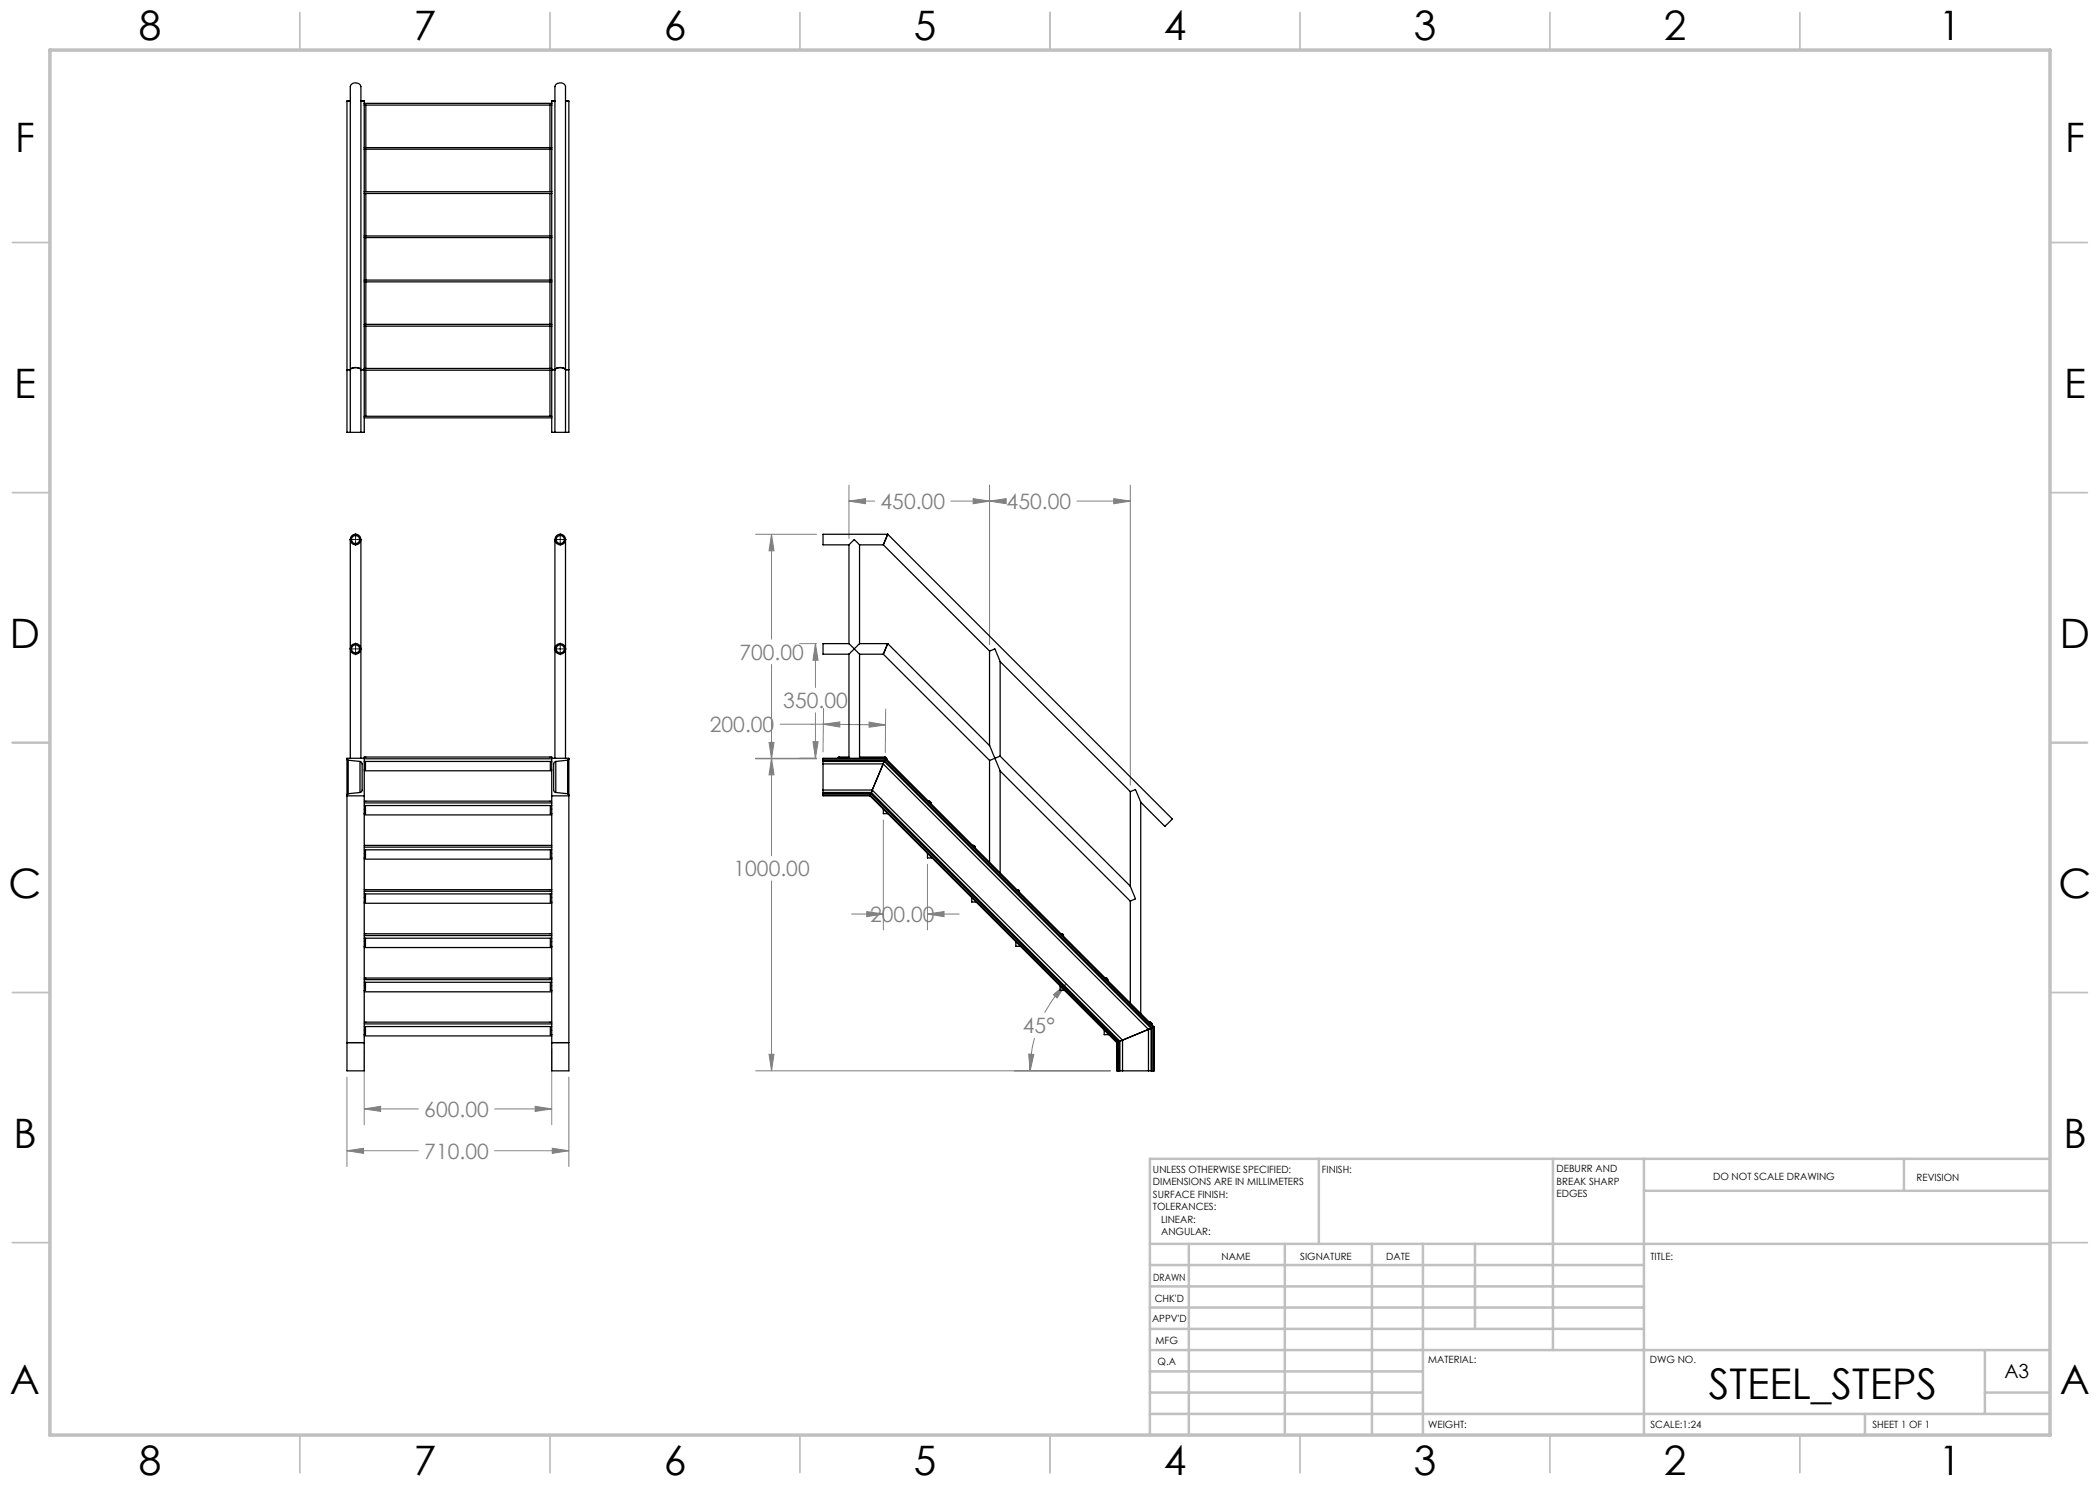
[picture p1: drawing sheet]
<svg xmlns="http://www.w3.org/2000/svg" width="420mm" height="297mm" viewBox="0 0 420 297" stroke-linecap="round" stroke-linejoin="round" font-family="sans-serif">
<g fill="none" stroke="#808080" stroke-width=".2">
<path d="M169.8 97v10.7M194.6 99.7l3.3 .5-3.3 .5zM197.9 97v31.9M222.7 99.7l3.4 .5-3.4 .5zM226.1 97v60.1M151.1 106.9h12.2M154.3 106.9l.5 3.3h-1zM154.3 106.9v20.9M169.8 100.2l3.3-.5v1zM169.8 100.2h5.1M190.2 100.2h9.9M197.9 100.2l3.3-.5v1z"/>
<path d="M215.4 100.2h10.7M154.3 132.9v38.2M159.9 128.7h3.4M163.1 128.7l.5 3.3h-1zM163.1 128.7v8.8M151.1 151.8h12.2M151.1 151.7h12.2M153.8 148.5h1l-.5 3.3zM154.3 151.7l.5 3.3h-1zM156 144.8h8.7M162.6 148.3h1l-.5 3.4zM163.1 142.6v9.1"/>
<path d="M164.7 144.8l3.3-.4v1zM164.7 144.8l12.4 .2M164.7 141.7l-.1 8.7M173.8 144.4l3.3 .6-3.3 .4zM177.1 141.8v8.7M154.3 176.2v38M176.7 164v22M185.5 172.9v13.1M170.3 182.8h6.4M173.4 182.3l3.3 .5-3.3 .5zM185.5 182.8l3.3-.5v1zM185.5 182.8h6.3"/>
<path d="M210.7 198.9l2.5-2.1-1.8 2.8zM213.2 196.8a23.8 23.8 0 0 0-4.3 5.8M69.4 215.4v17.9M72.8 209.8v15.2M110.3 209.8v15.2M113.8 215.4v17.9M151.1 214.2h71M153.8 210.9h1l-.5 3.3zM205.7 210.8l1.1 .1-.8 3.3zM206.9 207.6a26 26 0 0 0-.9 6.6M69.4 230.1l3.3-.4v1zM69.4 230.1h14.3"/>
<path d="M72.8 221.8l3.3-.5v1zM72.8 221.8h10.9M98.9 221.8h11.4M98.9 230.1h14.9M107 221.3l3.3 .5-3.3 .5zM110.5 229.7l3.3 .4-3.3 .6z"/>
</g>
<g fill="none" stroke="#000" stroke-width=".2">
<path d="M69.9 107.9h.9M70.9 107.9h.4M71.1 106.7v.9M71.1 107.7v.4M71.1 108.2v.9M71.4 107.9h.9M110.8 107.9h.9M111.9 107.9h.3M112 106.7v.9M112 107.7v.4M112 108.2v.9M112.4 107.9h.9"/>
<path d="M69.9 129.8h.9M70.9 129.8h.4M71.1 128.6v.9M71.1 129.6v.3M71.1 130.1v.9M71.4 129.8h.9M110.8 129.8h.9M111.9 129.8h.3M112 128.6v.9M112 129.6v.3M112 130.1v.9M112.4 129.8h.9"/>
</g>
<g fill="none" stroke="#c0c0c0" stroke-width=".35">
<path d="M60 2.5v7.5M110 2.5v7.5M160 2.5v7.5M210 2.5v7.5M260 2.5v7.5M310 2.5v7.5M360 2.5v7.5M2.5 48.5h7.5M410 48.5h7.5M2.5 98.5h7.5M410 98.5h7.5M2.5 148.5h7.5"/>
<path d="M410 148.5h7.5M2.5 198.5h7.5M410 198.5h7.5M2.5 248.5h7.5M410 248.5h7.5M60 287v7.5M110 287v7.5M160 287v7.5M210 287v7.5M260 287v7.5M310 287v7.5M360 287v7.5"/>
</g>
<g fill="none" stroke="#c0c0c0" stroke-width=".5">
<path d="M263.8 231.8v17M310.6 231.8v38.2M328.8 231.8v55.2M328.8 238.2h81.2M380.8 231.8v6.4M410 231.8h-180v55.2M230 248.8h180M230 257.3h98.8M230 253h98.8M237.8 248.8v38.2M257 248.8v38.2M274.4 248.8v38.2"/>
<path d="M284.6 248.8v38.2M295 248.8v17M230 265.8h98.8M230 261.5h98.8M230 278.5h54.6M230 274.3h54.6M230 270h180M397 278.5h13M397 270v12.8M230 282.8h180M373 282.8v4.2"/>
</g>
<path d="M10 10h400v277h-400z" fill="none" stroke="#c0c0c0" stroke-width=".7"/>
<path d="M72.8 221.8l3.3-.5v1zM107 221.3l3.3 .5-3.3 .5zM69.4 230.1l3.3-.4v1zM110.5 229.7l3.3 .4-3.3 .6zM210.7 198.9l2.5-2.1-1.8 2.8zM205.7 210.8l1.1 .1-.8 3.3zM154.3 106.9l.5 3.3h-1zM153.8 148.5h1l-.5 3.3zM169.8 100.2l3.3-.5v1zM194.6 99.7l3.3 .5-3.3 .5zM197.9 100.2l3.3-.5v1zM222.7 99.7l3.4 .5-3.4 .5zM153.8 210.9h1l-.5 3.3zM154.3 151.7l.5 3.3h-1zM163.1 128.7l.5 3.3h-1zM162.6 148.3h1l-.5 3.4zM173.4 182.3l3.3 .5-3.3 .5zM185.5 182.8l3.3-.5v1zM164.7 144.8l3.3-.4v1zM173.8 144.4l3.3 .6-3.3 .4z" fill="#808080"/>
<g fill="none" stroke="#000" stroke-width=".25">
<path d="M70.1 20.2h-.7v66.3h.7M72.2 20.2h.6v.5M72.8 20.7v.3M72.8 29.5v.3M72.8 38.3v.4M72.8 21v8.5M72.8 29.8v8.5M72.8 38.7v8.5M72.8 20.7h37.5M72.8 21h37.5M72.8 29.5h37.5M72.8 29.8h37.5"/>
<path d="M72.8 38.3h37.5M72.8 38.7h37.5M73.2 21v8.5M73.2 29.8v8.5M73.2 38.7v8.5M110 21v8.5M110 29.8v8.5M110 38.7v8.5M110.3 20.7v.3M110.3 29.5v.3M110.3 38.3v.4M110.3 21v8.5"/>
<path d="M110.3 29.8v8.5M110.3 38.7v8.5M111 20.2h-.7v.5M113.1 20.2h.7v66.3h-.7M72.8 47.2v.3M72.8 56v.4M72.8 47.5v8.5M72.8 56.4v8.5M72.8 47.2h37.5M72.8 47.5h37.5M72.8 56h37.5M72.8 56.4h37.5"/>
<path d="M73.2 47.5v8.5M73.2 56.4v8.5M110 47.5v8.5M110 56.4v8.5M110.3 47.2v.3M110.3 56v.4M110.3 47.5v8.5M110.3 56.4v8.5M69.4 73.9h.7M70.1 73.9a1.53 1.53 0 0 1 2.1 0M72.2 73.9h.6M72.8 64.9v.3"/>
<path d="M72.8 73.7v.3M72.8 65.2v8.5M72.8 74v9.3M72.8 65.2h37.5M72.8 64.9h37.5M72.8 73.7h37.5M72.8 74h37.5M73.2 65.2v8.5M73.2 74v9.3M110 65.2v8.5M110 74v9.3M110.3 64.9v.3"/>
<path d="M110.3 73.7v.3M110.3 65.2v8.5M110.3 74v9.3M110.3 73.9h.7M111 73.9a1.53 1.53 0 0 1 2.1 0M113.1 73.9h.7M70.1 86.5h2.1M70.1 86.5v-69.2a1.13 1.13 0 0 1 1-.7 1.13 1.13 0 0 1 1.1 .7v69.2M72.8 83.3v.3M72.8 83.6v2.9h-.6M72.8 83.3h37.5M72.8 83.6h37.5"/>
<path d="M110.3 83.3v.3M110.3 83.6v2.9h.7M111 86.5h2.1M111 86.5v-69.2a1.13 1.13 0 0 1 1-.7 1.13 1.13 0 0 1 1.1 .7v69.2M70.1 107.9v43.8M72.2 107.9v43.8M111 107.9v43.8M113.1 107.9v43.8M169.8 109l1.1-1.1 1 1.1M169.8 109v19.7M171.9 109v19.7M171.9 109h4.8"/>
<path d="M176.7 109l21.2 21.2M177.6 106.9h-13v2.1h5.2M177.6 106.9l-.9 2.1M177.6 106.9l56.9 56.9-1.5 1.5-4.9-4.9M169.8 128.7l1.1 1.1M169.8 128.7h-5.2v2.1h5.2M169.8 130.8v20.9M170.9 129.8l1 1M170.9 129.8l-1.1 1M171.9 128.7l-1 1.1M171.9 130.8v20.9M171.9 130.8h4.8"/>
<path d="M171.9 128.7h5.7M176.7 130.8l21.2 21.3M177.6 128.7l-.9 2.1M177.6 128.7l20.3 20.4M197.9 130.2l1.1-.4 1 2.5M197.9 130.2v18.9M200 132.3v18.9M200 132.3l26.1 26M69.4 151.8l.2 .2M69.4 151.7h3.4v62.5h-3.4zM69.4 159.2h3.4M69.6 158.7l-.2 .3"/>
<path d="M69.6 152l2.4 .3M69.6 152v6.7M72 152.3l.4 .4v5.4l-.1 .3-.3 .1M72 158.5l-2.4 .2M72 152.3v6.2M72.8 151.7v-.3h37.5v.3M72.8 151.8h37.5M72.8 152.3h37.5M72.8 154.2h37.5M73.1 152.3v1.6h-.3M110.1 152.3v1.6h.2M110.3 151.7h3.5v62.5h-3.5z"/>
<path d="M110.3 159.2h3.5M111.2 152.3l-.5 .4v5.4l.1 .3 .4 .1M111.2 158.5l2.3 .2M111.2 152.3v6.2M113.5 158.7l.3 .3M113.5 152l-2.3 .3M113.5 152v6.7M113.8 151.8l-.3 .2M164.6 151.8v.2M164.6 158.7v.3M164.6 152.3v.5M164.6 158v.5"/>
<path d="M164.6 151.8h12.5M164.6 152.3h12.2M164.6 159v.2h9.4M164.6 152v.3M164.6 152.8v5.2M164.6 158.5v.2M164.6 152h12.3M164.6 159h9.4M164.6 158.7h9.6M164.6 158.5h9.7M164.6 152.8h12M164.6 158h9.8"/>
<path d="M167.8 151.4l-.3 .3M167.8 151.4h2M167.8 151.4v.3M171.9 151.4h5.1M174 159.2l49.3 49.3M174 159v.2M174 159l49.5 49.5M174.2 158.7l-.2 .3M174.2 158.7l49.5 49.6M174.3 158.5l-.1 .2M174.3 158.5l49.7 49.7M174.4 158l-.1 .5"/>
<path d="M174.4 158l50.1 50M176.6 152.8l-2.2 5.2M176.6 152.8l53.1 53.1M176.8 152.3l-.2 .5M176.8 152.3l53.4 53.4M176.9 152l-.1 .3M176.9 152l53.5 53.6M177 151.4l.3 .1v.3M177 151.4v.3M177.1 151.8l-.2 .2M177.1 151.8l53.6 53.7M177.1 151.7h-12.5v.1"/>
<path d="M177.1 151.7v.1M177.1 151.7l53.8 53.7M177.2 151.8h.1M177.3 151.8v.1M197.9 149.1l1.1 2.6M197.9 152.1v20.4M199 151.7l-1.1 .4M199 151.7l1 2.5M200 151.2l-1 .5M200 154.2v20.4M200 154.2l26.1 26M200 151.2l26.1 26"/>
<path d="M226.1 158.3l1-.4 1 2.5M226.1 158.3v18.9M72.8 178.3h37.5M72.8 178.8h37.5M72.8 177.9h37.5M72.8 169.1h37.5M72.8 169.4h37.5M72.8 170h37.5M72.8 171.8h37.5M72.8 160.2h37.5M72.8 160.6h37.5M72.8 161.1h37.5"/>
<path d="M72.8 163h37.5M73.1 161.1v1.6h-.3M73.1 170v1.6h-.3M73.1 178.8v1.6h-.3M110.1 161.1v1.6h.2M110.1 170v1.6h.2M110.1 178.8v1.6h.2M176.7 161.8v.9h.9M185.5 170.7v.9h.9M185.7 160.2h.1M185.8 160.2l.4 .4M185.8 160.2v.2"/>
<path d="M186 160.6h.2M186.2 160.6v.2M194.3 179.5v.9h1M194.5 169.1h.2M194.7 169.1l.3 .1v.2M194.7 169.1v.1M194.9 169.4h.1M195 169.4v.2M203.4 177.9h.1M203.5 177.9l.2 .1 .2 .3M203.5 177.9v.2M203.7 178.3h.2"/>
<path d="M203.9 178.3v.1M226.1 177.2l.7 1.9a.54 .54 0 0 1 .2 .6 .54 .54 0 0 1-.6 .4l-.3 .1M228.1 160.4v42.3M72.8 195.9h37.5M72.8 196.5h37.5M72.8 195.6h37.5M72.8 198.4h37.5M72.8 186.8h37.5M72.8 187.1h37.5M72.8 187.6h37.5M72.8 189.5h37.5M72.8 180.7h37.5"/>
<path d="M73.1 187.6v1.7h-.3M73.1 196.5v1.6h-.3M110.1 187.6v1.7h.2M110.1 196.5v1.6h.2M203.2 188.3v1h.9M212 197.2v.9h.9M212.2 186.8h.2M212.4 186.8l.3 .1v.2M212.4 186.8v.1M212.5 187.1h.2M212.7 187.1v.2M221.1 195.6h.1"/>
<path d="M221.2 195.6h.2l.1 .3M221.2 195.6v.2M221.4 195.9h.1M221.5 195.9v.2M226.1 180.2v20.4M69.4 208.5h3.4M72.8 204.4h37.5M72.8 204.8h37.5M72.8 205.3h37.5M72.8 207.2h37.5M73.1 205.3v1.6h-.3M110.1 205.3v1.6h.2"/>
<path d="M110.3 208.5h3.5M220.8 206v.9h1M223.3 208.5v5.7h.2M223.5 214.2h.2M223.5 208.5h-.2M223.5 208.5v5.7M223.7 208.3l-.2 .2M223.7 214.2h.3M223.7 208.3v5.9M224 214.2h.5M224 208.2l-.3 .1M224 208.2v6"/>
<path d="M224.5 208l-.5 .2M224.5 214.2h5.2M224.5 208v6.2M229.7 214.2h.5M229.7 205.9l-5.2 2.1M229.7 205.9v8.3M229.9 204.4h.1M230 204.4l.4 .4M230 204.4v.2M230.2 205.7l-.5 .2M230.2 204.8h.2M230.2 214.2h.2"/>
<path d="M230.2 205.7v8.5M230.4 204.8v.1M230.4 214.2h.3M230.4 205.6l-.2 .1M230.4 205.6v8.6M230.7 205.5l-.3 .1M230.7 205.5v8.7M230.9 205.4v8.8h-.2M230.9 205.4l-.2 .1"/>
<circle cx="71.1" cy="107.9" r="1.06"/>
<circle cx="71.1" cy="107.9" r=".81"/>
<circle cx="112" cy="107.9" r="1.06"/>
<circle cx="112.1" cy="107.9" r=".8"/>
<circle cx="71.1" cy="129.8" r="1.06"/>
<circle cx="71.1" cy="129.8" r=".81"/>
<circle cx="112" cy="129.8" r="1.06"/>
<circle cx="112.1" cy="129.8" r=".8"/>
</g>
<text font-size="8.5" x="341.8" y="279.7">STEEL_STEPS</text>
<g font-size="8.1">
<text x="27.8" y="8">8</text>
<text x="82.8" y="8">7</text>
<text x="132.8" y="8">6</text>
<text x="182.8" y="8">5</text>
<text x="232.8" y="8">4</text>
<text x="282.8" y="8">3</text>
<text x="332.8" y="8">2</text>
<text x="387.8" y="8">1</text>
<text x="3" y="30.4">F</text>
<text x="413" y="30.4">F</text>
<text x="2.8" y="79.6">E</text>
<text x="412.8" y="79.6">E</text>
<text x="2" y="129.6">D</text>
<text x="412" y="129.6">D</text>
<text x="1.7" y="179.6">C</text>
<text x="411.7" y="179.6">C</text>
<text x="2.7" y="229.6">B</text>
<text x="412.7" y="229.6">B</text>
<text x="2" y="278.9">A</text>
<text x="412" y="278.9">A</text>
<text x="27.8" y="295">8</text>
<text x="82.8" y="295">7</text>
<text x="132.8" y="295">6</text>
<text x="182.8" y="295">5</text>
<text x="232.8" y="295">4</text>
<text x="282.8" y="295">3</text>
<text x="332.8" y="295">2</text>
<text x="387.8" y="295">1</text>
</g>
<g font-size="4.2" fill="#808080">
<text x="176.1" y="101.8">450.00</text>
<text x="201.3" y="101.8">450.00</text>
<text x="147.9" y="131.9">700.00</text>
<text x="156.7" y="141.6">350.00</text>
<text x="142" y="146.4">200.00</text>
<text x="146.7" y="175.2">1000.00</text>
<text x="174" y="184.4">200.00</text>
<text x="204.6" y="206.7">45°</text>
<text x="84.9" y="223.4">600.00</text>
<text x="84.9" y="231.7">710.00</text>
</g>
<text font-size="3.9" x="400.9" y="275.5">A3</text>
<g font-size="2">
<text x="230.6" y="234.6">UNLESS OTHERWISE SPECIFIED:</text>
<text x="230.6" y="237.1">DIMENSIONS ARE IN MILLIMETERS</text>
<text x="230.6" y="239.6">SURFACE FINISH:</text>
<text x="264.4" y="234.6">FINISH:</text>
<text x="311.3" y="234.5">DEBURR AND</text>
<text x="311.3" y="237">BREAK SHARP</text>
<text x="311.3" y="239.5">EDGES</text>
<text x="342.6" y="236">DO NOT SCALE DRAWING</text>
<text x="383.3" y="236.2">REVISION</text>
<text x="230.6" y="242.1">TOLERANCES:</text>
<text x="232.2" y="244.6">LINEAR:</text>
<text x="232.2" y="247.1">ANGULAR:</text>
<text x="244.3" y="252">NAME</text>
<text x="260" y="251.9">SIGNATURE</text>
<text x="277.2" y="251.9">DATE</text>
<text x="330.1" y="251.9">TITLE:</text>
<text x="230.6" y="256.1">DRAWN</text>
<text x="230.9" y="260.3">CHK'D</text>
<text x="230.4" y="264.4">APPV'D</text>
<text x="231.1" y="268.8">MFG</text>
<text x="231.5" y="273">Q.A</text>
<text x="285.6" y="272.5">MATERIAL:</text>
<text x="330" y="272.5">DWG NO.</text>
<text x="285.6" y="285.5">WEIGHT:</text>
<text x="330.1" y="285.6">SCALE:1:24</text>
<text x="374.5" y="285.6">SHEET 1 OF 1</text>
</g>
</svg>
